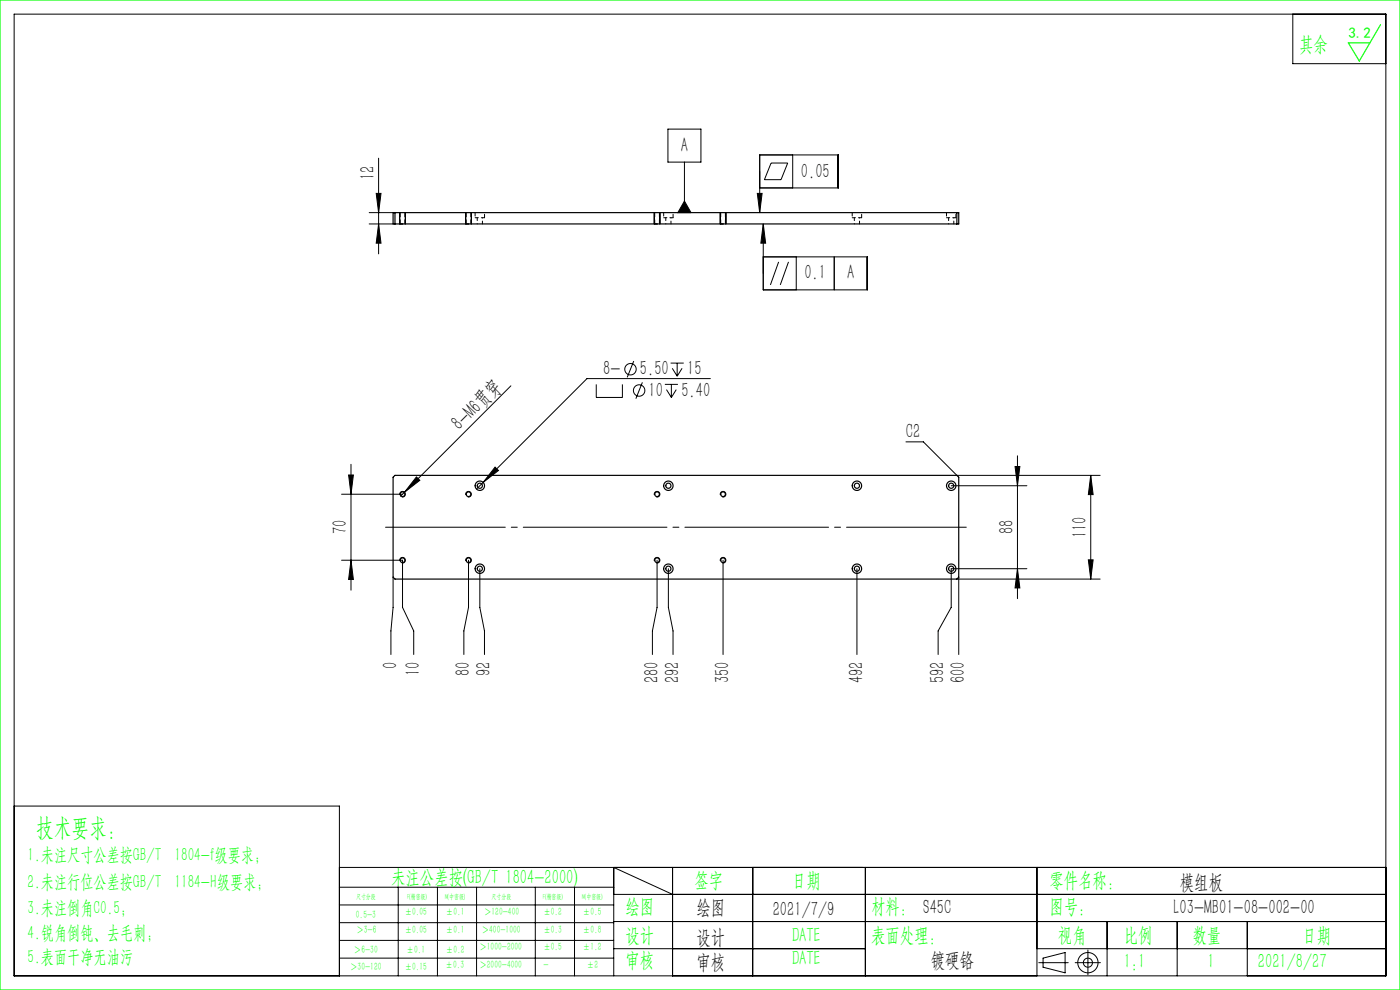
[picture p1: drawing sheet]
<svg xmlns="http://www.w3.org/2000/svg" width="297mm" height="210mm" viewBox="0 0 297 210" stroke-linecap="round" stroke-linejoin="round" font-family="sans-serif">
<g fill="none" stroke="#000" stroke-width=".21">
<path d="M3 3h291v204h-291zM274.3 3v10.5h19.7M80.3 33.6v20.3M141.7 27.4h7v7h-7zM145.2 34.4v10.7M161.2 39.9h16.6v-7h-16.6v12.2M163.6 34.6h3.5l-1.4 3.5h-3.5zM168.2 32.9v7M78.3 45.1h5.1M78.3 47.5h5.1M79.8 41h1l-.5 4.1zM80.3 47.5l.5 4.1h-1z"/>
<path d="M84.8 45.1v2.4M86 45.1v2.4M98.8 45.1v2.4M100 45.1v2.4M138.8 45.1v2.4M140 45.1v2.4M145.2 42.7l1.4 2.4h-2.8zM152.8 45.1v2.4M154 45.1v2.4M160.7 41h1l-.5 4.1zM161.9 47.5l.5 4.1h-1zM161.9 47.5v14h22.1v-7h-22.1"/>
<path d="M165.2 55.6l-1.8 4.8M167.3 55.6l-1.8 4.8M168.9 54.5v7M177 54.5v7M134.4 76.6l-1.3 3.5M142.3 77h2.7M142.6 78.1l1.1 1.7M143.7 77v2.8M144.7 78.1l-1 1.7M74.5 98.5v26.7M105 99.1l.7 .7-3.2 2.5zM108.4 81.8l-23.4 23.5"/>
<path d="M126.5 81.5v2.8h5.5v-2.8M136.3 81.1l-1.4 3.5M141 81.5h2.8M141.4 82.6l1 1.7M142.4 81.5v2.8M143.5 82.6l-1.1 1.7M150.7 80.3h-26.2l-23.4 23.4M192.2 93.7h3.7l7.1 7.1h30.4M215.3 99h1.1l-.6 4zM215.8 96.7v30.3M72.5 118.8h12.9v10l2.4 5v5M72.5 104.8h12.9"/>
<path d="M74 100.8h1l-.5 4zM74.5 118.8l.5 4.1h-1zM84.8 119a.6 .6 0 0 1 .5-.8 .6 .6 0 0 1 .7 .7 .6 .6 0 0 1-.8 .5M84.8 105a.6 .6 0 0 1 .5-.8 .6 .6 0 0 1 .7 .7 .6 .6 0 0 1-.8 .5M88.3 101.2l.8 .7-3.3 2.5zM98.8 105a.6 .6 0 0 1 .5-.8 .6 .6 0 0 1 .7 .7 .6 .6 0 0 1-.8 .5M98.8 119a.6 .6 0 0 1 .5-.8 .6 .6 0 0 1 .7 .7 .6 .6 0 0 1-.8 .5M99.4 118.8v10l-1 5v5M138.8 105a.6 .6 0 0 1 .5-.8 .6 .6 0 0 1 .7 .7 .6 .6 0 0 1-.8 .5M138.8 119a.6 .6 0 0 1 .5-.8 .6 .6 0 0 1 .7 .7 .6 .6 0 0 1-.8 .5M139.4 118.8v10l-1 5v5M152.8 105a.6 .6 0 0 1 .5-.8 .6 .6 0 0 1 .7 .7 .6 .6 0 0 1-.8 .5"/>
<path d="M152.8 119a.6 .6 0 0 1 .5-.8 .6 .6 0 0 1 .7 .7 .6 .6 0 0 1-.8 .5M153.4 118.8v20M201.8 103h16M230.9 118.8h1l-.5 4zM231.4 100.8l.5 4.1h-1zM231.4 100.8v22M83.4 122.4v6.4l-.5 5v5M101.8 120.6v8.2l1 5v5M141.8 120.6v8.2l1 5v5M181.8 120.6v18.2M203 122.8h30.4M203.4 122.4v16.4"/>
<path d="M215.8 120.6l.6 4.1h-1.1zM217.8 120.6h-16v8.2l-2.8 5v5M3 171h69v36M72 184h222M72 188.2h58.2M72 192h58.2M72 195.7h58.2M72 199.5h58.2M84.5 188.2v18.8M92.8 188.2v18.8M101.1 188.2v18.8M113.6 188.2v18.8"/>
<path d="M121.9 188.2v18.8M130.2 189.7h163.8M130.2 195.5h163.8M142.7 189.7l-12.5-5.7v23M142.7 184v23M159.7 184v23M183.6 184v23M220 184v23M234.9 195.5v11.5M249.7 195.5v11.5M264.6 195.5v11.5M72 203.2h58.2"/>
<path d="M130.2 201.2h53.4M220 201.2h74M220.4 204.2h6.2M221.3 203.2l4.7-1.1v4.3l-4.7-1.2zM228.1 204.2h5.3M230.8 201.5v5.3"/>
<circle cx="133.8" cy="78.3" r="1.21"/>
<circle cx="135.6" cy="82.8" r="1.21"/>
<circle cx="230.8" cy="204.2" r="2.15"/>
<circle cx="230.8" cy="204.2" r=".96"/>
</g>
<path d="M205 111.8h-123.2" fill="none" stroke="#000" stroke-width=".21" stroke-dasharray="30.5 1.3 1.3 1.3" stroke-dashoffset="5.1"/>
<path d="M0 0h297v210h-297zM292.9 5.2l-4.5 7.7-2.4-3.8h4.6" fill="none" stroke="#0f0" stroke-width=".25"/>
<path d="M84.8 47.5h1.2M98.8 47.5h1.2M100.8 46.2h2M138.8 47.5h1.2M140.8 46.2h2M152.8 47.5h1.2M180.8 46.2h2M200.8 46.2h2" fill="none" stroke="#000" stroke-width=".21" stroke-dasharray="1.3 .6" stroke-dashoffset=".6"/>
<g fill="#000">
<path d="M88.3 101.2l.8 .7-3.3 2.5zM105 99.1l.7 .7-3.2 2.5z"/>
<path d="M79.8 41h1l-.5 4.1zM80.3 47.5l.5 4.1h-1zM215.3 99h1.1l-.6 4zM215.8 120.6l.6 4.1h-1.1zM74 100.8h1l-.5 4zM74.5 118.8l.5 4.1h-1zM231.4 100.8l.5 4.1h-1zM230.9 118.8h1l-.5 4z"/>
<path d="M161.9 47.5l.5 4.1h-1zM160.7 41h1l-.5 4.1zM145.2 42.7l1.4 2.4h-2.8z"/>
</g>
<g fill="none" stroke="#000" stroke-width=".25">
<path d="M83.4 45.1h120v2.4h-120zM83.8 45.1v2.4M203 45.1v2.4M83.8 100.8h119.2l.4 .4v21.2l-.4 .4h-119.2l-.4-.4v-21.2z"/>
<circle cx="85.4" cy="104.8" r=".5"/>
<circle cx="85.4" cy="118.8" r=".5"/>
<circle cx="99.4" cy="104.8" r=".5"/>
<circle cx="99.4" cy="118.8" r=".5"/>
<circle cx="101.8" cy="103" r="1"/>
<circle cx="101.8" cy="103" r=".55"/>
<circle cx="139.4" cy="104.8" r=".5"/>
<circle cx="139.4" cy="118.8" r=".5"/>
<circle cx="141.8" cy="103" r="1"/>
<circle cx="141.8" cy="103" r=".55"/>
<circle cx="153.4" cy="104.8" r=".5"/>
<circle cx="153.4" cy="118.8" r=".5"/>
<circle cx="181.8" cy="103" r="1"/>
<circle cx="181.8" cy="103" r=".55"/>
<circle cx="201.8" cy="103" r="1"/>
<circle cx="201.8" cy="103" r=".55"/>
<circle cx="101.8" cy="120.6" r="1"/>
<circle cx="101.8" cy="120.6" r=".55"/>
<circle cx="141.8" cy="120.6" r="1"/>
<circle cx="141.8" cy="120.6" r=".55"/>
<circle cx="181.8" cy="120.6" r="1"/>
<circle cx="181.8" cy="120.6" r=".55"/>
<circle cx="201.8" cy="120.6" r="1"/>
<circle cx="201.8" cy="120.6" r=".55"/>
</g>
<path d="M100.8 45.1v1.1M102.8 46.2v-1.1M140.8 45.1v1.1M142.8 46.2v-1.1M180.8 45.1v1.1M182.8 46.2v-1.1M200.8 45.1v1.1M202.8 46.2v-1.1" fill="none" stroke="#000" stroke-width=".21" stroke-dasharray="1.3 .6" stroke-dashoffset=".5"/>
<path d="M101.2 46.2v1.3M102.3 47.5v-1.3M141.2 46.2v1.3M142.3 47.5v-1.3M181.2 46.2v1.3M182.3 47.5v-1.3M201.2 46.2v1.3M202.3 47.5v-1.3" fill="none" stroke="#000" stroke-width=".21" stroke-dasharray="1.3 .6" stroke-dashoffset=".7"/>
<path d="M84.9 45.1v2.4M85.9 47.5v-2.4M98.9 45.1v2.4M99.9 47.5v-2.4M138.9 45.1v2.4M139.9 47.5v-2.4M152.9 45.1v2.4M153.9 47.5v-2.4" fill="none" stroke="#000" stroke-width=".21" stroke-dasharray="1.3 .6" stroke-dashoffset=".4"/>
<text font-size="5.4" fill="#0f0" x="7.7" y="177.2">技术要求：</text>
<g font-size="4.4" fill="#0f0">
<text x="275.6" y="10.8">其余</text>
<text x="83" y="187.5">未注公差按(GB/T 1804-2000)</text>
<text x="147.3" y="188">签字</text>
<text x="168" y="188">日期</text>
<text x="222.6" y="188">零件名称：</text>
<text x="132.7" y="193.6">绘图</text>
<text x="184.8" y="193.6">材料： S45C</text>
<text x="222.6" y="193.6">图号：</text>
<text x="132.7" y="199.8">设计</text>
<text x="168" y="199.8">DATE</text>
<text x="184.8" y="199.8">表面处理：</text>
<text x="224.4" y="199.8">视角</text>
<text x="238.4" y="199.8">比例</text>
<text x="253" y="199.8">数量</text>
<text x="276.3" y="199.8">日期</text>
<text x="132.7" y="205.1">审核</text>
<text x="168" y="204.6">DATE</text>
<text x="238.4" y="205.3">1:1</text>
<text x="256.2" y="205.3">1</text>
<text x="266.9" y="205.3">2021/8/27</text>
</g>
<g font-size="4.4">
<text x="144.4" y="32.2">A</text>
<text x="79.4" y="38.2" transform="rotate(-90 79.4 38.2)">12</text>
<text x="169.9" y="37.7">0.05</text>
<text x="170.6" y="59.3">0.1</text>
<text x="179.7" y="59.3">A</text>
<text x="127.9" y="79.6">8-</text>
<text x="135.8" y="79.6">5.50</text>
<text x="145.8" y="79.6">15</text>
<text x="137.6" y="84.1">10</text>
<text x="144.6" y="84.1">5.40</text>
<text x="97.5" y="91.5" transform="rotate(-45 97.5 91.5)">8-M6贯穿</text>
<text x="192.2" y="92.9">C2</text>
<text x="73.6" y="113.4" transform="rotate(-90 73.6 113.4)">70</text>
<text x="215" y="113.4" transform="rotate(-90 215 113.4)">88</text>
<text x="230.5" y="114.1" transform="rotate(-90 230.5 114.1)">110</text>
<text x="84.2" y="141.9" transform="rotate(-90 84.2 141.9)">0</text>
<text x="89.1" y="143.4" transform="rotate(-90 89.1 143.4)">10</text>
<text x="99.7" y="143.4" transform="rotate(-90 99.7 143.4)">80</text>
<text x="104.1" y="143.4" transform="rotate(-90 104.1 143.4)">92</text>
<text x="139.7" y="145" transform="rotate(-90 139.7 145)">280</text>
<text x="144.1" y="145" transform="rotate(-90 144.1 145)">292</text>
<text x="154.7" y="145" transform="rotate(-90 154.7 145)">350</text>
<text x="183.1" y="145" transform="rotate(-90 183.1 145)">492</text>
<text x="200.3" y="145" transform="rotate(-90 200.3 145)">592</text>
<text x="204.7" y="145" transform="rotate(-90 204.7 145)">600</text>
<text x="250.3" y="188.6">模组板</text>
<text x="147.8" y="194">绘图</text>
<text x="163.9" y="194.3">2021/7/9</text>
<text x="249" y="194">L03-MB01-08-002-00</text>
<text x="147.8" y="200.2">设计</text>
<text x="147.8" y="205.5">审核</text>
<text x="197.5" y="205">镀硬铬</text>
</g>
<g font-size="4" fill="#0f0">
<text x="5.9" y="182.6">1.未注尺寸公差按GB/T 1804-f级要求；</text>
<text x="5.9" y="188.4">2.未注行位公差按GB/T 1184-H级要求；</text>
<text x="5.9" y="193.9">3.未注倒角C0.5；</text>
<text x="5.9" y="199.2">4.锐角倒钝、去毛刺；</text>
<text x="5.9" y="204.2">5.表面干净无油污</text>
</g>
<text font-size="3.2" fill="#0f0" x="286.1" y="8">3.2</text>
<g font-size="2.3" fill="#0f0">
<text x="75.5" y="194.7">0.5-3</text>
<text x="75.6" y="198">＞3-6</text>
<text x="85.9" y="194.2">±0.05</text>
<text x="85.9" y="198">±0.05</text>
<text x="94.6" y="194.2">±0.1</text>
<text x="94.6" y="198">±0.1</text>
<text x="102.2" y="198">＞400-1000</text>
<text x="102.7" y="194.2">＞120-400</text>
<text x="115.3" y="194.2">±0.2</text>
<text x="115.3" y="198">±0.3</text>
<text x="123.7" y="194.2">±0.5</text>
<text x="123.7" y="198">±0.8</text>
<text x="75.1" y="202.2">＞6-30</text>
<text x="86.3" y="202.2">±0.1</text>
<text x="94.6" y="202.2">±0.2</text>
<text x="101.7" y="201.6">＞1000-2000</text>
<text x="115.3" y="201.6">±0.5</text>
<text x="123.7" y="201.6">±1.2</text>
<text x="74.3" y="205.8">＞30-120</text>
<text x="85.9" y="205.8">±0.15</text>
<text x="94.5" y="205.4">±0.3</text>
<text x="101.7" y="205.4">＞2000-4000</text>
<text x="115.3" y="205.4">-</text>
<text x="124.5" y="205.4">±2</text>
</g>
<g font-size="1.5" fill="#0f0">
<text x="75.5" y="190.6">尺寸分段</text>
<text x="86.4" y="190.6">F(精密级)</text>
<text x="94.4" y="190.6">M(中密级)</text>
<text x="104.3" y="190.6">尺寸分段</text>
<text x="115.2" y="190.6">F(精密级)</text>
<text x="123.5" y="190.6">M(中密级)</text>
</g>
</svg>
